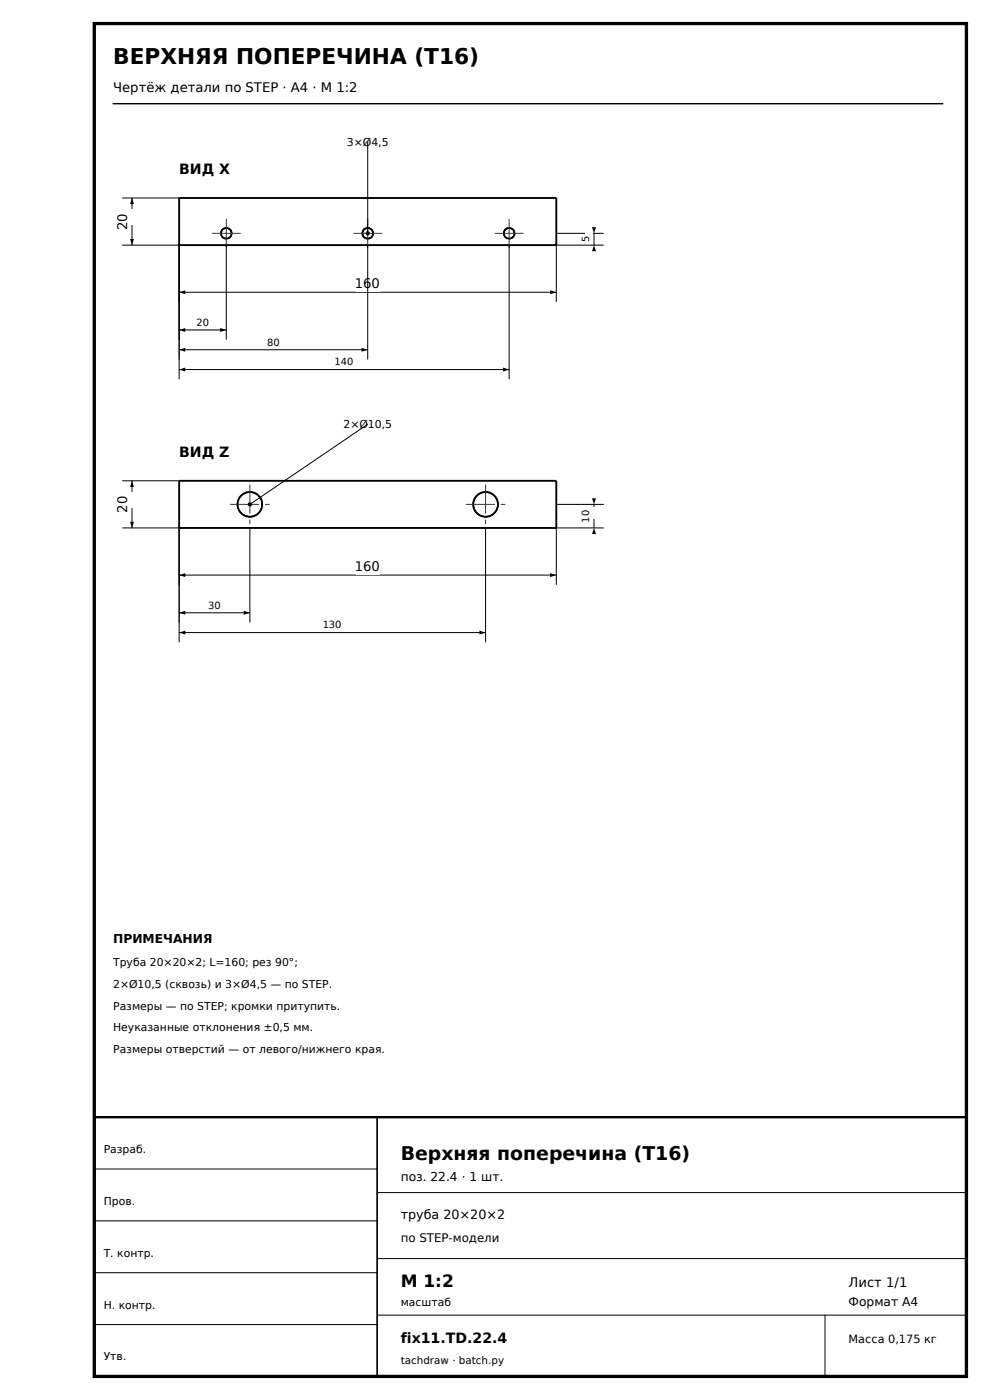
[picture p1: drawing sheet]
<svg xmlns="http://www.w3.org/2000/svg" width="210mm" height="297mm" viewBox="0 0 210 297" stroke-linecap="round" stroke-linejoin="round" font-family="sans-serif">
<path d="M20 5h185v287h-185z" fill="none" stroke="#000" stroke-width=".7" stroke-linecap="butt"/>
<path d="M24 22h176" fill="none" stroke="#000" stroke-width=".3"/>
<path d="M20 237h185v55h-185z" fill="none" stroke="#000" stroke-width=".5"/>
<g fill="none" stroke="#000" stroke-width=".35">
<path d="M80 237v55"/>
<circle cx="48" cy="49.5" r="1.13"/>
<circle cx="78" cy="49.5" r="1.13"/>
<circle cx="108" cy="49.5" r="1.13"/>
<circle cx="53" cy="107" r="2.62"/>
<circle cx="103" cy="107" r="2.62"/>
</g>
<path d="M38 52v12M118 52v12M38 62h80M20 248h60M20 259h60M80 253h125M20 270h60M80 267h125M80 279h125M175 279v13M20 281h60" fill="none" stroke="#000" stroke-width=".21"/>
<path d="M38 42h80v10h-80zM38 102h80v10h-80z" fill="none" stroke="#000" stroke-width=".4"/>
<path d="M38 62l1.3-.4v.8zM116.7 61.6l1.3 .4-1.3 .4z" fill="#000"/>
<path d="M75.5 58.5h5v3.4h-5z" fill="#fff"/>
<path d="M26 42h12M26 52h12M28 42v10" fill="none" stroke="#000" stroke-width=".21"/>
<path d="M28 42l.4 1.3h-.8zM27.6 50.7h.8l-.4 1.3z" fill="#000"/>
<path d="M25.3 44.4h3.4v3.4h-3.4z" fill="#fff"/>
<path d="M38 112v12M118 112v12M38 122h80" fill="none" stroke="#000" stroke-width=".21"/>
<path d="M38 122l1.3-.4v.8zM116.7 121.6l1.3 .4-1.3 .4z" fill="#000"/>
<path d="M75.5 118.5h5v3.4h-5z" fill="#fff"/>
<path d="M26 102h12M26 112h12M28 102v10" fill="none" stroke="#000" stroke-width=".21"/>
<path d="M28 102l.4 1.3h-.8zM27.6 110.7h.8l-.4 1.3z" fill="#000"/>
<path d="M25.3 104.4h3.4v3.4h-3.4z" fill="#fff"/>
<g fill="none" stroke="#000" stroke-width=".35">
<circle cx="48" cy="49.5" r="1.13"/>
<circle cx="78" cy="49.5" r="1.13"/>
<circle cx="108" cy="49.5" r="1.13"/>
<circle cx="53" cy="107" r="2.62"/>
<circle cx="103" cy="107" r="2.62"/>
</g>
<path d="M45 49.5h6M48 46.5v6M75 49.5h6M78 46.5v6M105 49.5h6M108 46.5v6M48.9 107h8.2M53 102.9v8.2M98.9 107h8.2M103 102.9v8.2" fill="none" stroke="#333" stroke-width=".21" stroke-dasharray="6 1.4 1.2 1.4"/>
<path d="M38 52v20M48 52v20M38 70h10" fill="none" stroke="#000" stroke-width=".21"/>
<path d="M38 70l1.3-.4v.8zM46.7 69.6l1.3 .4-1.3 .4z" fill="#000"/>
<path d="M41.7 67.2h2.6v2.5h-2.6z" fill="#fff"/>
<path d="M38 52v24.2M78 52v24.2M38 74.2h40" fill="none" stroke="#000" stroke-width=".21"/>
<path d="M38 74.2l1.3-.4v.8zM76.7 73.8l1.3 .4-1.3 .4z" fill="#000"/>
<path d="M56.7 71.4h2.6v2.5h-2.6z" fill="#fff"/>
<path d="M38 52v28.4M108 52v28.4M38 78.4h70" fill="none" stroke="#000" stroke-width=".21"/>
<path d="M38 78.4l1.3-.4v.8zM106.7 78l1.3 .4-1.3 .4z" fill="#000"/>
<path d="M71.1 75.6h3.8v2.5h-3.8z" fill="#fff"/>
<path d="M118 52h10M118 49.5h10M126 49.5v2.5" fill="none" stroke="#000" stroke-width=".21"/>
<path d="M126 52l.4 1.3h-.8zM125.6 48.2h.8l-.4 1.3z" fill="#000"/>
<path d="M124.2 48.8h1.6v2.5h-1.6z" fill="#fff"/>
<path d="M78 30v19.5M38 112v20M53 112v20M38 130h15" fill="none" stroke="#000" stroke-width=".21"/>
<g fill="#000">
<path d="M38 130l1.3-.4v.8zM51.7 129.6l1.3 .4-1.3 .4z"/>
<circle cx="78" cy="49.5" r=".45"/>
</g>
<path d="M44.2 127.2h2.6v2.5h-2.6z" fill="#fff"/>
<path d="M38 112v24.2M103 112v24.2M38 134.2h65" fill="none" stroke="#000" stroke-width=".21"/>
<path d="M38 134.2l1.3-.4v.8zM101.7 133.8l1.3 .4-1.3 .4z" fill="#000"/>
<path d="M68.6 131.4h3.8v2.5h-3.8z" fill="#fff"/>
<path d="M118 112h10M118 107h10M126 107v5" fill="none" stroke="#000" stroke-width=".21"/>
<path d="M126 112l.4 1.3h-.8zM125.6 105.7h.8l-.4 1.3z" fill="#000"/>
<path d="M123.7 107.6h2.6v2.5h-2.6z" fill="#fff"/>
<path d="M53 107l25-17z" fill="#000" stroke="#000" stroke-width=".21"/>
<circle cx="53" cy="107" r=".45" fill="#000"/>
<text font-size="4.6" x="24" y="13.5">ВЕРХНЯЯ ПОПЕРЕЧИНА (T16)</text>
<text font-size="4" x="85" y="246">Верхняя поперечина (T16)</text>
<text font-size="3.6" x="85" y="273">М 1:2</text>
<g font-size="3">
<text x="38" y="37">ВИД X</text>
<text x="38" y="97">ВИД Z</text>
<text x="85" y="285">fix11.TD.22.4</text>
</g>
<g font-size="2.8">
<text x="24" y="19.5">Чертёж детали по STEP · A4 · М 1:2</text>
<text x="27" y="48.8" transform="rotate(-90 27 48.8)">20</text>
<text x="75.3" y="61.1">160</text>
<text x="27" y="108.8" transform="rotate(-90 27 108.8)">20</text>
<text x="75.3" y="121.1">160</text>
<text x="180" y="273">Лист 1/1</text>
</g>
<text font-size="2.7" x="85" y="258.5">труба 20×20×2</text>
<g font-size="2.6">
<text x="24" y="200">ПРИМЕЧАНИЯ</text>
<text x="85" y="250.6">поз. 22.4 · 1 шт.</text>
<text x="180" y="277">Формат A4</text>
</g>
<text font-size="2.5" x="85" y="263.5">по STEP-модели</text>
<text font-size="2.4" x="180" y="285">Масса 0,175 кг</text>
<g font-size="2.3">
<text x="73.6" y="30.9">3×Ø4,5</text>
<text x="72.9" y="90.9">2×Ø10,5</text>
<text x="24" y="205">Труба 20×20×2; L=160; рез 90°;</text>
<text x="24" y="209.6">2×Ø10,5 (сквозь) и 3×Ø4,5 — по STEP.</text>
<text x="24" y="214.2">Размеры — по STEP; кромки притупить.</text>
<text x="24" y="218.8">Неуказанные отклонения ±0,5 мм.</text>
<text x="24" y="223.4">Размеры отверстий — от левого/нижнего края.</text>
<text x="22" y="244.6">Разраб.</text>
<text x="22" y="255.6">Пров.</text>
<text x="22" y="266.6">Т. контр.</text>
<text x="22" y="277.6">Н. контр.</text>
<text x="85" y="277">масштаб</text>
<text x="22" y="288.6">Утв.</text>
</g>
<text font-size="2.2" x="85" y="289.3">tachdraw · batch.py</text>
<g font-size="2.1">
<text x="125" y="51.4" transform="rotate(-90 125 51.4)">5</text>
<text x="41.7" y="69.1">20</text>
<text x="56.7" y="73.3">80</text>
<text x="71" y="77.5">140</text>
<text x="125" y="110.9" transform="rotate(-90 125 110.9)">10</text>
<text x="44.2" y="129.1">30</text>
<text x="68.5" y="133.3">130</text>
</g>
</svg>
